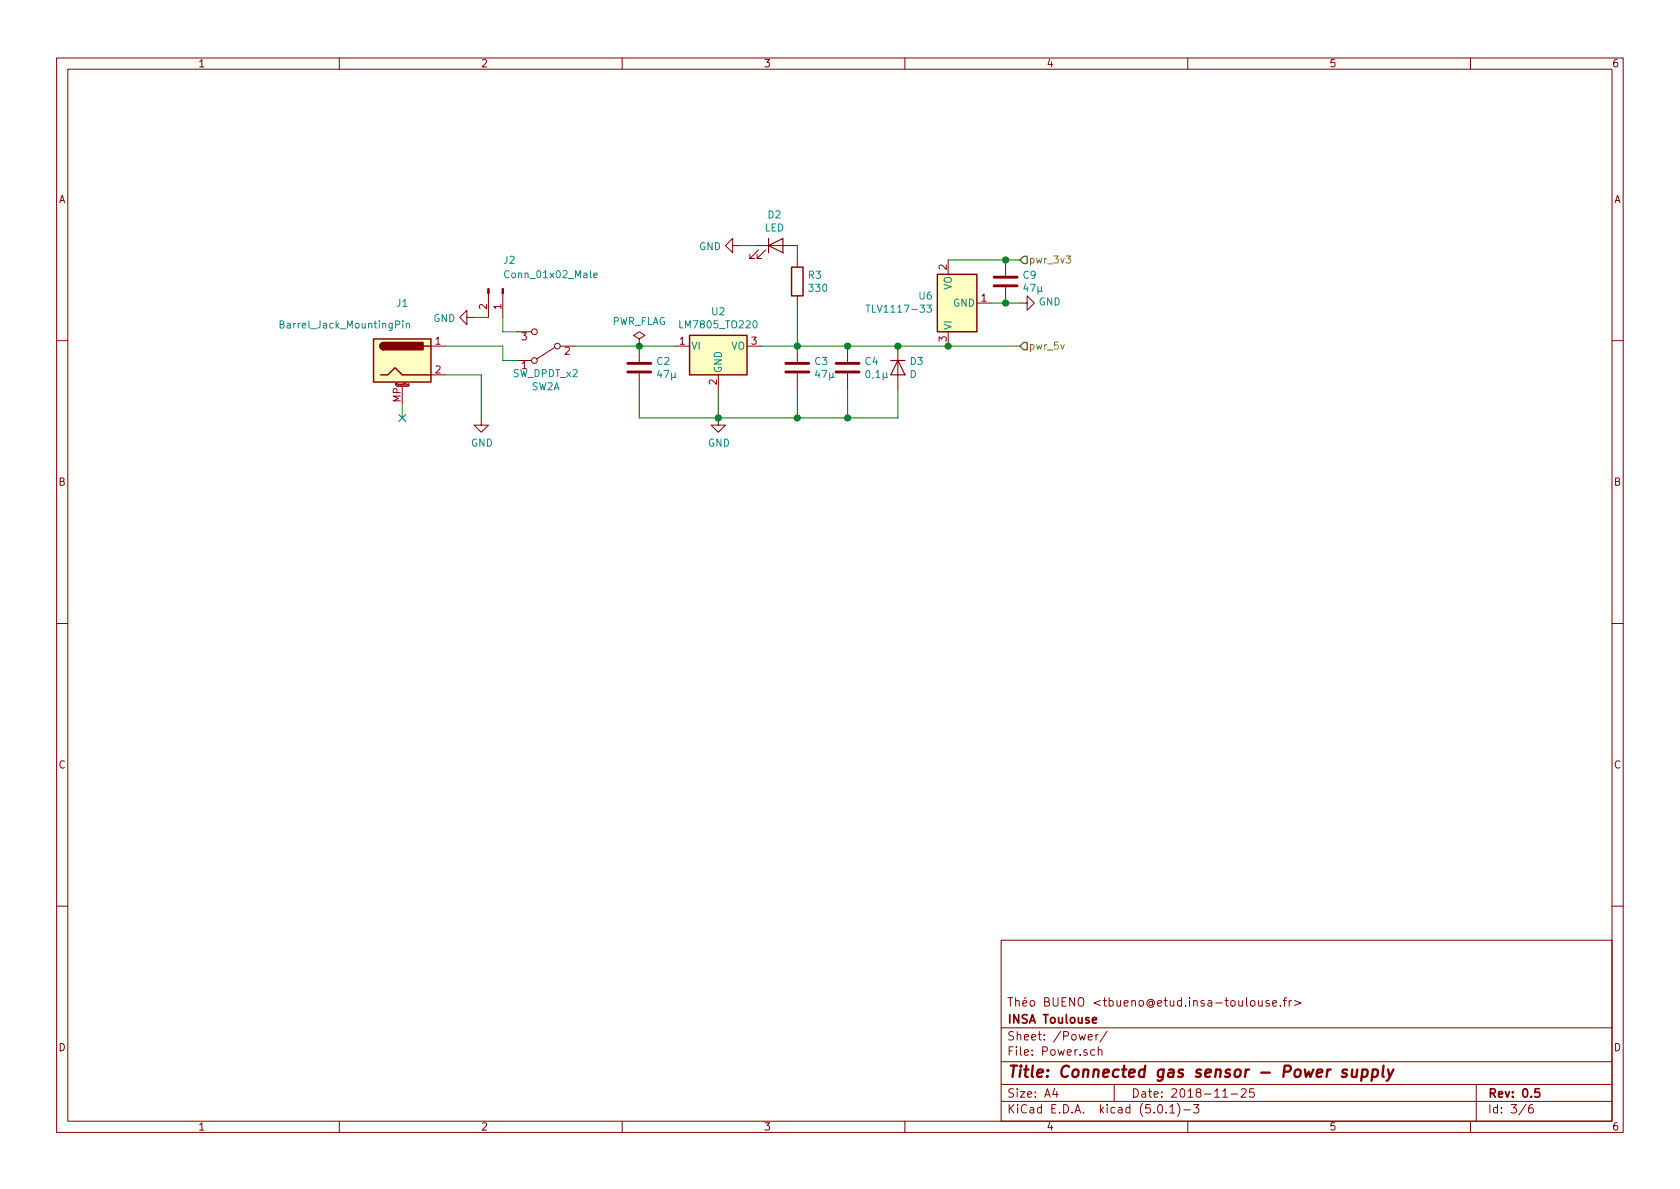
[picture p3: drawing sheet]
EESchema Schematic File Version 4
LIBS:Capteur_gaz_connecté-cache
EELAYER 26 0
EELAYER END
$Descr A4 11693 8268
encoding utf-8
Sheet 3 6
Title "Connected gas sensor - Power supply"
Date "2018-11-25"
Rev "0.5"
Comp "INSA Toulouse"
Comment1 "Théo BUENO <tbueno@etud.insa-toulouse.fr>"
Comment2 ""
Comment3 ""
Comment4 ""
$EndDescr
$Comp
L Regulator_Linear:LM7805_TO220 U2
U 1 1
P 5000 2400
F 0 "U2" H 5000 2642 50  0000 C CNN
F 1 "LM7805_TO220" H 5000 2551 50  0000 C CNN
F 2 "Package_TO_SOT_THT:TO-220-3_Vertical" H 5000 2625 50  0001 C CIN
F 3 "http://www.fairchildsemi.com/ds/LM/LM7805.pdf" H 5000 2350 50  0001 C CNN
	1    5000 2400
	1    0    0    -1  
$EndComp
$Comp
L Device:C C2
U 1 1
P 4450 2550
F 0 "C2" H 4565 2596 50  0000 L CNN
F 1 "47µ" H 4565 2505 50  0000 L CNN
F 2 "Capacitor_THT:CP_Radial_D5.0mm_P2.00mm" H 4488 2400 50  0001 C CNN
F 3 "~" H 4450 2550 50  0001 C CNN
	1    4450 2550
	1    0    0    -1  
$EndComp
Wire Wire Line
	4450 2700 4450 2900
$Comp
L power:GND #PWR07
U 1 1
P 5000 2900
F 0 "#PWR07" H 5000 2650 50  0001 C CNN
F 1 "GND" H 5005 2727 50  0000 C CNN
F 2 "" H 5000 2900 50  0001 C CNN
F 3 "" H 5000 2900 50  0001 C CNN
	1    5000 2900
	1    0    0    -1  
$EndComp
$Comp
L Device:C C3
U 1 1
P 5550 2550
F 0 "C3" H 5665 2596 50  0000 L CNN
F 1 "47µ" H 5665 2505 50  0000 L CNN
F 2 "Capacitor_THT:CP_Radial_D5.0mm_P2.00mm" H 5588 2400 50  0001 C CNN
F 3 "~" H 5550 2550 50  0001 C CNN
	1    5550 2550
	1    0    0    -1  
$EndComp
Wire Wire Line
	5300 2400 5550 2400
Connection ~ 5550 2400
Wire Wire Line
	5550 2700 5550 2900
$Comp
L Device:C C4
U 1 1
P 5900 2550
F 0 "C4" H 6015 2596 50  0000 L CNN
F 1 "0,1µ" H 6015 2505 50  0000 L CNN
F 2 "Capacitor_THT:C_Disc_D5.0mm_W2.5mm_P5.00mm" H 5938 2400 50  0001 C CNN
F 3 "~" H 5900 2550 50  0001 C CNN
	1    5900 2550
	1    0    0    -1  
$EndComp
Wire Wire Line
	5900 2700 5900 2900
Text HLabel 7100 2400 2    50   Input ~ 0
pwr_5v
Connection ~ 5900 2400
Wire Wire Line
	5550 2400 5900 2400
Connection ~ 4450 2400
Wire Wire Line
	4450 2400 4700 2400
Text HLabel 7100 1800 2    50   Input ~ 0
pwr_3v3
Wire Wire Line
	5550 2400 5550 2100
$Comp
L Device:R R3
U 1 1
P 5550 1950
F 0 "R3" H 5620 1996 50  0000 L CNN
F 1 "330" H 5620 1905 50  0000 L CNN
F 2 "Resistor_THT:R_Axial_DIN0207_L6.3mm_D2.5mm_P7.62mm_Horizontal" V 5480 1950 50  0001 C CNN
F 3 "~" H 5550 1950 50  0001 C CNN
	1    5550 1950
	1    0    0    -1  
$EndComp
Wire Wire Line
	5550 1800 5550 1700
$Comp
L Device:LED D2
U 1 1
P 5400 1700
F 0 "D2" H 5391 1916 50  0000 C CNN
F 1 "LED" H 5391 1825 50  0000 C CNN
F 2 "LED_THT:LED_D3.0mm" H 5400 1700 50  0001 C CNN
F 3 "~" H 5400 1700 50  0001 C CNN
	1    5400 1700
	1    0    0    -1  
$EndComp
Wire Wire Line
	5250 1700 5150 1700
$Comp
L power:GND #PWR08
U 1 1
P 5150 1700
F 0 "#PWR08" H 5150 1450 50  0001 C CNN
F 1 "GND" V 5155 1572 50  0000 R CNN
F 2 "" H 5150 1700 50  0001 C CNN
F 3 "" H 5150 1700 50  0001 C CNN
	1    5150 1700
	0    1    1    0   
$EndComp
$Comp
L Device:D D3
U 1 1
P 6250 2550
F 0 "D3" V 6204 2629 50  0000 L CNN
F 1 "D" V 6295 2629 50  0000 L CNN
F 2 "Diode_THT:D_DO-41_SOD81_P7.62mm_Horizontal" H 6250 2550 50  0001 C CNN
F 3 "~" H 6250 2550 50  0001 C CNN
	1    6250 2550
	0    1    1    0   
$EndComp
Connection ~ 6250 2400
Wire Wire Line
	6250 2400 6600 2400
Wire Wire Line
	5900 2400 6250 2400
Wire Wire Line
	6250 2700 6250 2900
$Comp
L Connector:Barrel_Jack_MountingPin J1
U 1 1
P 2800 2500
F 0 "J1" H 2800 2900 50  0000 C CNN
F 1 "Barrel_Jack_MountingPin" H 2400 2750 50  0000 C CNN
F 2 "Connector_BarrelJack:BarrelJack_Horizontal" H 2850 2460 50  0001 C CNN
F 3 "~" H 2850 2460 50  0001 C CNN
	1    2800 2500
	1    0    0    -1  
$EndComp
Wire Wire Line
	3100 2600 3350 2600
Wire Wire Line
	3350 2600 3350 2900
$Comp
L power:GND #PWR05
U 1 1
P 3350 2900
F 0 "#PWR05" H 3350 2650 50  0001 C CNN
F 1 "GND" H 3355 2727 50  0000 C CNN
F 2 "" H 3350 2900 50  0001 C CNN
F 3 "" H 3350 2900 50  0001 C CNN
	1    3350 2900
	1    0    0    -1  
$EndComp
Wire Wire Line
	2800 2800 2800 2900
NoConn ~ 2800 2900
$Comp
L power:PWR_FLAG #FLG0101
U 1 1
P 4450 2400
F 0 "#FLG0101" H 4450 2475 50  0001 C CNN
F 1 "PWR_FLAG" H 4450 2574 50  0000 C CNN
F 2 "" H 4450 2400 50  0001 C CNN
F 3 "~" H 4450 2400 50  0001 C CNN
	1    4450 2400
	1    0    0    -1  
$EndComp
Wire Wire Line
	6250 2900 5900 2900
Connection ~ 5000 2900
Wire Wire Line
	5000 2900 4450 2900
Connection ~ 5550 2900
Wire Wire Line
	5550 2900 5000 2900
Connection ~ 5900 2900
Wire Wire Line
	5900 2900 5550 2900
Wire Wire Line
	5000 2700 5000 2900
$Comp
L Regulator_Linear:TLV1117-33 U6
U 1 1
P 6600 2100
F 0 "U6" V 6646 2204 50  0000 L CNN
F 1 "TLV1117-33" V 6555 2204 50  0000 L CNN
F 2 "Package_TO_SOT_THT:TO-220-3_Vertical" H 6600 2100 50  0001 C CNN
F 3 "http://www.ti.com/lit/ds/symlink/tlv1117.pdf" H 6600 2100 50  0001 C CNN
	1    6600 2100
	0    -1   -1   0   
$EndComp
Connection ~ 6600 2400
Wire Wire Line
	6600 2400 7100 2400
Wire Wire Line
	6600 1800 7000 1800
Wire Wire Line
	6900 2100 7000 2100
$Comp
L power:GND #PWR010
U 1 1
P 7100 2100
F 0 "#PWR010" H 7100 1850 50  0001 C CNN
F 1 "GND" V 7105 1972 50  0000 R CNN
F 2 "" H 7100 2100 50  0001 C CNN
F 3 "" H 7100 2100 50  0001 C CNN
	1    7100 2100
	0    -1   -1   0   
$EndComp
$Comp
L Device:C C9
U 1 1
P 7000 1950
F 0 "C9" H 7115 1996 50  0000 L CNN
F 1 "47µ" H 7115 1905 50  0000 L CNN
F 2 "Capacitor_THT:CP_Radial_D5.0mm_P2.00mm" H 7038 1800 50  0001 C CNN
F 3 "~" H 7000 1950 50  0001 C CNN
	1    7000 1950
	1    0    0    -1  
$EndComp
Connection ~ 7000 1800
Wire Wire Line
	7000 1800 7100 1800
Connection ~ 7000 2100
Wire Wire Line
	7000 2100 7100 2100
$Comp
L Switch:SW_DPDT_x2 SW2
U 1 1
P 3800 2400
F 0 "SW2" H 3800 2685 50  0000 C CNN
F 1 "SW_DPDT_x2" H 3800 2594 50  0000 C CNN
F 2 "Projet_MOSH:Switch_SPDT_THT_6x12" H 3800 2400 50  0001 C CNN
F 3 "" H 3800 2400 50  0001 C CNN
	1    3800 2400
	-1   0    0    1   
$EndComp
Wire Wire Line
	4000 2400 4450 2400
Wire Wire Line
	3600 2500 3500 2500
Wire Wire Line
	3600 2300 3500 2300
Wire Wire Line
	3500 2300 3500 2200
Wire Wire Line
	3500 2500 3500 2400
Wire Wire Line
	3100 2400 3500 2400
$Comp
L Connector:Conn_01x02_Male J2
U 1 1
P 3500 2000
F 0 "J2" V 3300 2000 50  0000 L CNN
F 1 "Conn_01x02_Male" V 3400 2000 50  0000 L CNN
F 2 "Connector_PinHeader_2.54mm:PinHeader_1x02_P2.54mm_Vertical" H 3500 2000 50  0001 C CNN
F 3 "~" H 3500 2000 50  0001 C CNN
	1    3500 2000
	0    1    1    0   
$EndComp
Wire Wire Line
	3400 2200 3300 2200
$Comp
L power:GND #PWR011
U 1 1
P 3300 2200
F 0 "#PWR011" H 3300 1950 50  0001 C CNN
F 1 "GND" V 3305 2072 50  0000 R CNN
F 2 "" H 3300 2200 50  0001 C CNN
F 3 "" H 3300 2200 50  0001 C CNN
	1    3300 2200
	0    1    1    0   
$EndComp
$EndSCHEMATC
